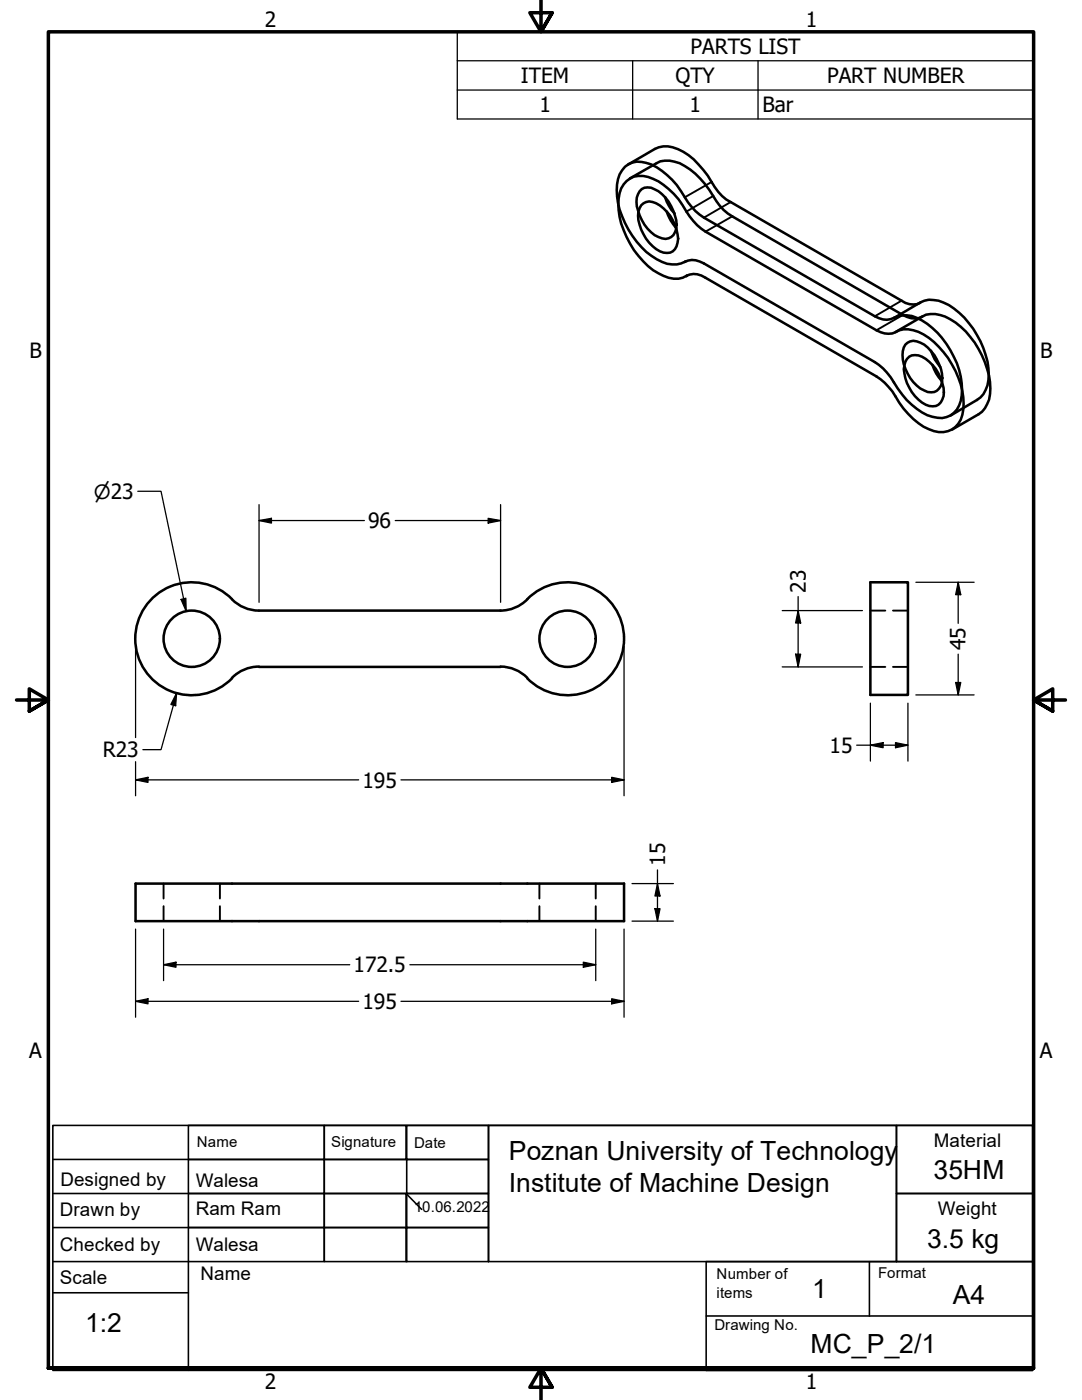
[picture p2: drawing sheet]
<svg xmlns="http://www.w3.org/2000/svg" width="216mm" height="279mm" viewBox="0 0 216 279" stroke-linecap="round" stroke-linejoin="round" font-family="sans-serif">
<!-- layer: Visible (ANSI) -->
<g fill="none" stroke="#000" stroke-width=".51">
<path d="M124.7 33.3a4.2 4.2 0 0 1 4.3-.8 13.2 13.2 0 0 1 6.9 5.7 13.6 13.6 0 0 0 4.6 5.2l34.1 19.7a4.1 4.1 0 0 0 4.5 0 6.4 6.4 0 0 1 5.9 1.5 17.7 17.7 0 0 1 7 13.1 5.3 5.3 0 0 1-3.2 5.5 7.1 7.1 0 0 1-5.9-1.6 19.7 19.7 0 0 1-5.2-6.3 10.7 10.7 0 0 0-3.1-3l-34.1-19.7a4.1 4.1 0 0 0-4.6 0 6.4 6.4 0 0 1-5.9-1.5 17.7 17.7 0 0 1-6.9-13.1 6.4 6.4 0 0 1 1.6-4.7zM125 36.1a4.7 4.7 0 0 1 5.3-.4 14.6 14.6 0 0 1 6.7 6.5 12.5 12.5 0 0 0 3.8 4l34.1 19.7a4.1 4.1 0 0 0 4.6 0 6.9 6.9 0 0 1 5.9 1.5 17.3 17.3 0 0 1 6.8 14.3 4.5 4.5 0 0 1-6.8 4 16.6 16.6 0 0 1-7.3-7.6 11.6 11.6 0 0 0-3.2-3l-34.1-19.7a3.8 3.8 0 0 0-4.6 0 5.7 5.7 0 0 1-4.8-.9 17.5 17.5 0 0 1-8-13.7 6.2 6.2 0 0 1 1.6-4.7zM125.3 32.8l5.4-3.1a5.6 5.6 0 0 1 5.6 .6 18.9 18.9 0 0 1 6.3 7 8.2 8.2 0 0 0 3.2 3l34.1 19.7a3.6 3.6 0 0 0 3.7 .5M125.7 35.6l5.3-3a5.6 5.6 0 0 1 5.7 .5 17.9 17.9 0 0 1 6.2 7 9.1 9.1 0 0 0 3.2 3.1l34 19.7a4 4 0 0 0 3.8 .3M127.6 38.2a2.12 2.12 0 0 1 3-.4 8.5 8.5 0 0 1 4.3 7.9 2.3 2.3 0 0 1-3.5 1.6 8.5 8.5 0 0 1-4.3-7.9zM132.7 39.4a8.4 8.4 0 0 0 1.9 3.2M128 41a2.3 2.3 0 0 1 2.9-.4 8.5 8.5 0 0 1 4.4 7 2.93 2.93 0 0 1-1.6 2.8 4.5 4.5 0 0 1-4.2-1.9 8.6 8.6 0 0 1-2.1-6.3zM133 42.2a9.5 9.5 0 0 0 1.9 3.3M136.8 52.2l-.1 .1M137.1 55l-.1 .1M178.4 63.4l5.3-3.1a6.3 6.3 0 0 1 6.7 1.3 18.1 18.1 0 0 1 6.9 13.1 5.7 5.7 0 0 1-2.4 5.1l-5.2 3.1M178.8 66.2l5.2-3a5.6 5.6 0 0 1 5.7 .6 17.6 17.6 0 0 1 7.9 13.7 5.9 5.9 0 0 1-2.3 5.2l-5.3 3"/>
<path d="M180.7 68.8a2.3 2.3 0 0 1 2.9-.4 8.5 8.5 0 0 1 4.4 7.9 2.25 2.25 0 0 1-3.6 1.6 8.3 8.3 0 0 1-4.3-7.9zM181 71.6a2.65 2.65 0 0 1 3.7 0 8.7 8.7 0 0 1 3.6 7.5 2.29 2.29 0 0 1-3.6 1.7 8.7 8.7 0 0 1-4.4-7.1l.4-1.5zM185.7 70a9.3 9.3 0 0 0 1.9 3.3M186.1 72.8a8.4 8.4 0 0 0 1.9 3.3M46.3 119.6a7.5 7.5 0 0 0 5.4 2.3h48.2a7.5 7.5 0 0 0 5.3-2.3M46.3 119.6a11.3 11.3 0 0 0-16-.1 11.3 11.3 0 0 0 0 16 11.3 11.3 0 0 0 16-.1M105.2 119.6a11.3 11.3 0 0 1 16-.1 11.3 11.3 0 0 1 0 16 11.3 11.3 0 0 1-16-.1M173.7 116.2h7.5v22.5h-7.5zM51.7 133a7.5 7.5 0 0 0-5.4 2.3M51.7 133.1h48.2M99.9 133a7.5 7.5 0 0 1 5.3 2.3M27.1 176.3h97.4v7.5h-97.4z"/>
<circle cx="38.3" cy="127.5" r="5.6"/>
<circle cx="113.3" cy="127.5" r="5.6"/>
</g>
<!-- layer: Hidden (ANSI) -->
<path d="M173.7 133.1h3M173.7 121.9h3M178.2 133.1h3M178.2 121.9h3M32.6 176.3v3M43.9 176.3v3M107.6 176.3v3M118.9 176.3v3M32.6 180.8v3M43.9 180.8v3M107.6 180.8v3M118.9 180.8v3" fill="none" stroke="#000" stroke-width=".38"/>
<!-- layer: Visible Narrow (ANSI) -->
<path d="M142 36.3l-5.3 3.1M142.3 39.1l-5.3 3.1M136.8 52.2l-.1 .1M137.1 55l-.1 .1M145.8 40.3l-5.3 3.1M146.1 43.2l-5.3 3M179.9 60l-5.3 3.1M180.1 62.9l-5.2 3" fill="none" stroke="#000" stroke-width=".38"/>
<!-- layer: Symbol (ANSI) -->
<path d="M91.2 12.1v-5.7h115v5.7M91.2 12.1h115v5.9M91.2 12.1v11.6h115v-5.7M91.2 18h115M126.2 12.1v11.6M151.3 12.1v11.6" fill="none" stroke="#000" stroke-width=".25"/>
<!-- layer: Border (ANSI) -->
<path d="M107.9 0v6.4l-2.2-3.9h4.5l-2.3 3.9 2.3-3.9M3.3 139.7h6.4l-3.9-2.2v4.4l3.9-2.2-3.9 2.2M212.6 139.7h-6.4l3.9-2.2v4.4l-3.9-2.2 3.9 2.2M9.7 273v-266.6h196.5v266.6h-196.5h196.5M110.2 276.9l-2.3-3.9 2.3 3.9h-4.5l2.2-3.9v6.4" fill="none" stroke="#000" stroke-width=".7"/>
<!-- layer: Borders -->
<g fill="none" stroke="#000" stroke-width=".32">
<path d="M10.5 224.6h195.6v48.9h-195.6zM10.5 231.4h27.1M10.5 238.2h27.1M37.6 224.6h27.1v6.8h-27.1zM37.6 231.4h27.1v6.8h-27.1zM37.6 238.2h27.1v6.8h-27.1zM64.7 224.6h16.3v6.8h-16.3zM81 231.4h-16.3v6.8h16.3v6.8h-16.3v6.8h16.3v-6.8h-16.3v-6.8h16.3l3.1 3.2M81.2 224.6h16.3v6.8h-16.3zM81.2 231.4h16.3v6.8h-16.3zM81.2 238.2h16.3v6.8h-16.3zM97.5 224.6h81.4v27.2h-81.4z"/>
<path d="M178.9 224.6h27.2v13.6h-27.2zM178.9 238.2h27.2v13.6h-27.2zM10.5 245h27.1M10.5 251.8h27.1M10.5 258h27.1M37.6 245h27.1v6.8h-27.1zM37.6 251.8v21.7M81.2 245h16.3v6.8h-16.3zM140.9 251.8h65.2v21.7h-65.2zM173.5 251.8v10.8M140.9 262.6h65.3"/>
</g>
<!-- layer: Dimension (ANSI) -->
<g fill="none" stroke="#000" stroke-width=".25">
<path d="M27.5 98h4.6l5 24M36.1 119.6l1-.2v2.6zM51.7 103.9l2.5-.5v1zM51.7 103.9h21M51.7 100.7v19.5M78.9 103.9h21M97.4 103.4l2.5 .5-2.5 .5zM99.9 100.7v19.5M159.3 119.1v14M182.8 116.2h11.6M191.2 116.2l.5 2.5h-1zM191.2 116.2v8.2"/>
<path d="M27.1 129v18.2M35.2 138.3l-.1 2.5-1-.2zM35.2 138.3l-3.1 11.3h-3.6M124.5 129v29.8M156.1 121.9h16M156.1 133.1h16M158.7 130.6h1.1l-.5 2.5zM159.3 121.9l.5 2.4h-1.1zM182.8 138.7h11.6M190.7 136.2h1l-.5 2.5zM191.2 130.6v8.1M27.1 155.6l2.4-.5v1z"/>
<path d="M27.1 155.6h44.5M27.1 152v6.8M80 155.6h44.5M122 155.1l2.5 .5-2.5 .5zM170.9 148.7h10.3M173.7 148.7l2.5-.5v1zM173.7 140.3v11.6M178.7 148.2l2.5 .5-2.5 .5zM181.2 140.3v11.6M126.1 176.3h8.3M131.2 176.3l.5 2.5h-1zM131.2 173.6v10.2"/>
<path d="M27.1 199.8l2.4-.5v1zM27.1 185.4v17.6M27.1 199.8h44.5M32.6 192.5l2.5-.5v1zM32.6 192.5h37.2M32.6 185.4v10.3M80 199.8h44.5M81.8 192.5h37.1M116.4 192l2.5 .5-2.5 .5zM118.9 185.4v10.3M122 199.3l2.5 .5-2.5 .5zM124.5 185.4v17.6"/>
<path d="M126.1 183.8h8.3M130.7 181.4h1l-.5 2.4z"/>
</g>
<g fill="#000">
<path d="M36.1 119.6l1-.2v2.6z" fill-rule="evenodd"/>
<path d="M51.7 103.9l2.5-.5v1z" fill-rule="evenodd"/>
<path d="M97.4 103.4l2.5 .5-2.5 .5z" fill-rule="evenodd"/>
<path d="M191.2 116.2l.5 2.5h-1z" fill-rule="evenodd"/>
<path d="M158.7 130.6h1.1l-.5 2.5z" fill-rule="evenodd"/>
<path d="M159.3 121.9l.5 2.4h-1.1z" fill-rule="evenodd"/>
<path d="M190.7 136.2h1l-.5 2.5z" fill-rule="evenodd"/>
<path d="M27.1 155.6l2.4-.5v1z" fill-rule="evenodd"/>
<path d="M35.2 138.3l-.1 2.5-1-.2z" fill-rule="evenodd"/>
<path d="M122 155.1l2.5 .5-2.5 .5z" fill-rule="evenodd"/>
<path d="M173.7 148.7l2.5-.5v1z" fill-rule="evenodd"/>
<path d="M178.7 148.2l2.5 .5-2.5 .5z" fill-rule="evenodd"/>
<path d="M131.2 176.3l.5 2.5h-1z" fill-rule="evenodd"/>
<path d="M27.1 199.8l2.4-.5v1z" fill-rule="evenodd"/>
<path d="M32.6 192.5l2.5-.5v1z" fill-rule="evenodd"/>
<path d="M116.4 192l2.5 .5-2.5 .5z" fill-rule="evenodd"/>
<path d="M130.7 181.4h1l-.5 2.4z" fill-rule="evenodd"/>
<path d="M122 199.3l2.5 .5-2.5 .5z" fill-rule="evenodd"/>
</g>
<g font-size="5.3">
<text x="101.5" y="231.6">Poznan University of Technology</text>
<text x="101.5" y="237.9">Institute of Machine Design</text>
<text x="186.2" y="235.3">35HM</text>
<text x="185" y="249">3.5 kg</text>
<text x="162.1" y="259">1</text>
<text x="190.1" y="260.2">A4</text>
<text x="17" y="265.9">1:2</text>
<text x="161.7" y="270">MC_P_2/1</text>
</g>
<g font-size="4.2">
<text x="52.8" y="5.3">2</text>
<text x="160.8" y="5.3">1</text>
<text x="137.8" y="10.8">PARTS LIST</text>
<text x="103.9" y="16.6">ITEM</text>
<text x="134.8" y="16.6">QTY</text>
<text x="165" y="16.6">PART NUMBER</text>
<text x="107.6" y="22.4">1</text>
<text x="137.6" y="22.4">1</text>
<text x="152.1" y="22.4">Bar</text>
<text x="5.9" y="71.4">B</text>
<text x="207.6" y="71.4">B</text>
<text x="73.5" y="105.4">96</text>
<text x="160.8" y="118.3" transform="rotate(-90 160.8 118.3)">23</text>
<text x="192.7" y="129.7" transform="rotate(-90 192.7 129.7)">45</text>
<text x="20.5" y="151.1">R23</text>
<text x="165.5" y="150.2">15</text>
<text x="72.3" y="157.2">195</text>
<text x="132.7" y="172.8" transform="rotate(-90 132.7 172.8)">15</text>
<text x="70.5" y="194.1">172.5</text>
<text x="72.3" y="201.4">195</text>
<text x="5.8" y="211.1">A</text>
<text x="207.5" y="211.1">A</text>
<text x="52.8" y="277.1">2</text>
<text x="160.8" y="277.1">1</text>
</g>
<text font-size="3.9" x="18.7" y="99.5">⌀23</text>
<g font-size="3.7">
<text x="186.3" y="229">Material</text>
<text x="12.1" y="236.7">Designed by</text>
<text x="39.1" y="236.9">Walesa</text>
<text x="11.9" y="242.7">Drawn by</text>
<text x="39.1" y="242.5">Ram Ram</text>
<text x="187.1" y="242.5">Weight</text>
<text x="11.9" y="249.7">Checked by</text>
<text x="39.1" y="249.7">Walesa</text>
<text x="11.9" y="256.3">Scale</text>
<text x="40" y="255.4">Name</text>
</g>
<g font-size="3">
<text x="39.3" y="228.9">Name</text>
<text x="66.1" y="228.9">Signature</text>
<text x="82.6" y="229">Date</text>
<text x="82.6" y="241.9">10.06.2022</text>
<text x="143" y="255.3">Number of</text>
<text x="175.2" y="255">Format</text>
<text x="143" y="259">items</text>
<text x="142.6" y="265.4">Drawing No.</text>
</g>
</svg>
